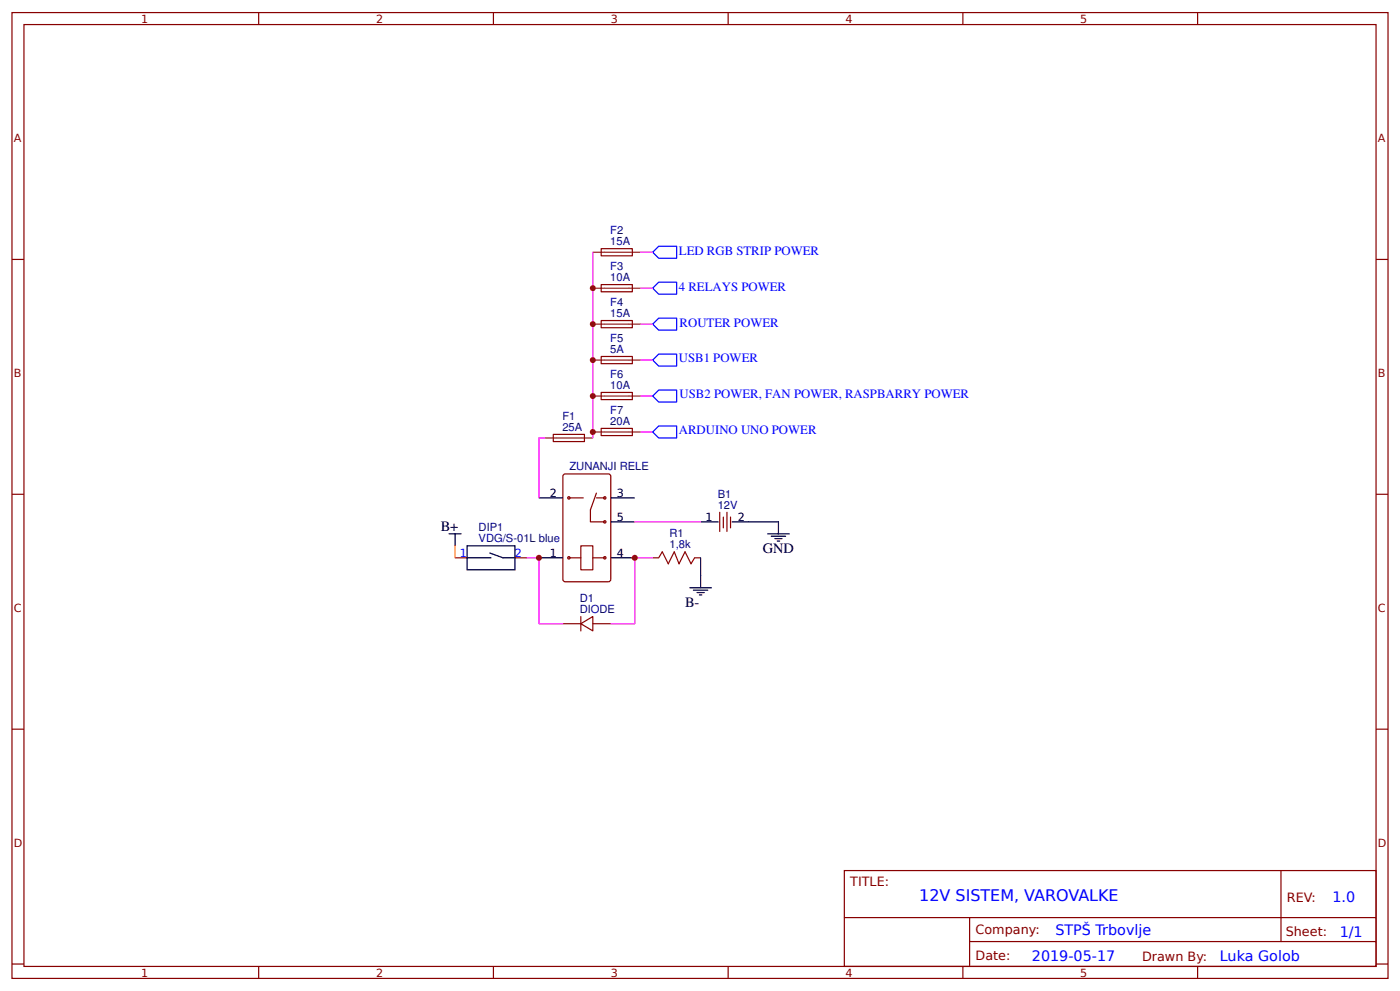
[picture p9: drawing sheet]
<svg xmlns="http://www.w3.org/2000/svg" width="309mm" height="219mm" viewBox="0 0 309 219" stroke-linecap="round" stroke-linejoin="round" font-family="sans-serif">
<g fill="none" stroke="#800" stroke-width=".26">
<path d="M2.6 2.8h304.1v213.2h-304.1zM5.3 5.4h298.7v208h-298.7zM57.1 2.8v2.6M109 2.8v2.6M160.9 2.8v2.6M212.7 2.8v2.6M264.6 2.8v2.6M2.6 57.3h2.7M132.8 54.9h6.9v1.6h-6.9zM304 57.3h2.7M132.8 62.8h6.9v1.6h-6.9zM132.8 70.8h6.9v1.5l-6.9 .1z"/>
<path d="M132.8 78.7h6.9v1.6h-6.9zM122.2 95.9h6.9v1.6h-6.8zM132.8 86.7h6.9v1.5h-6.9zM132.8 94.6h6.9v1.5l-6.9 .1zM2.6 109.1h2.7M124.6 104.7l9.8-.1 .5 .3v23l-.2 .5-9.8 .1-.5-.3v-23zM125.5 109.8h.4v.3h-.4zM125.7 109.9h3.2M131.8 108.9l-1.4 3.7v2.6h3.2M131.8 109.9h1.8M133.4 115h.4v.4h-.4zM133.4 109.8h.4v.3h-.4z"/>
<path d="M159 113.1v4.2M159.8 114.2v2.3M160.6 113.1v4.2M161.4 114.2v2.3M304 109.1h2.7M100.5 123.2h2.7M113.8 123.2h2.6M124.4 137.7h3.9M125.5 123h.4v.3h-.4zM125.7 123.2h2.6M128.3 120.5h2.7v5.3h-2.7zM128.3 137.7l2.7-1.6v3.2z"/>
<path d="M128.3 136.1v3.2M131 123.2h2.6M131 137.7h3.9M133.4 123h.4v.3h-.4zM144.2 123.2h1.3M153.5 123.2h1.3M2.6 161h2.7M304 161h2.7M186.5 192.2h117.5v21.2h-117.5zM283 192.2v15.7M2.6 212.9h2.7M57.1 213.4v2.6"/>
<path d="M109 213.4v2.6M160.9 213.4v2.6M186.6 202.6h117.3M212.7 213.4v2.6M214.2 207.9h89.7M214.2 202.6v10.6M264.6 213.4v2.6M304 212.9h2.7"/>
</g>
<g fill="none" stroke="#000" stroke-width=".26">
<path d="M99.2 117.9h2.7M100.5 117.9v2.6M119.1 109.9h5.3M134.9 109.9h5.3M134.9 115.2h5.3M154.8 115.2h3.9M161.7 115.2h10.3v2.7M169.6 117.9h4.8M170.4 118.4h3.2M171.2 118.9h1.6M171.7 119.5h.5M103.2 120.5h10.6v5.3h-10.6z"/>
<path d="M103.2 123.2h5.3M108.2 122.1l2.9 1.1h2.7M119.1 123.2h5.3M134.9 123.2h5.3M152.4 129.8h4.8M153.2 130.3h3.2M154 130.8h1.6M154.5 131.4h.5M154.8 123.2v6.6"/>
</g>
<path d="M145.5 123.2l.8-1.4 1.3 2.7 1.4-2.7 1 2.7 1.3-2.7 1.4 2.7 .8-1.3" fill="none" stroke="#a00000" stroke-width=".26"/>
<path d="M131 55.7h10.6M131 63.6h10.6M131 71.6h10.6M131 79.5h10.6M120.4 96.7h10.6M131 87.4h10.6M131 95.4h10.6" fill="none" stroke="#8d2323" stroke-width=".26"/>
<path d="M144.2 55.7l1.3-1.3h4v2.6h-4zM144.2 79.5l1.3-1.3h4v2.6h-4zM144.2 71.6l1.3-1.4h4v2.7h-4zM144.2 63.6l1.3-1.3h4v2.7h-4zM144.2 95.4l1.3-1.3h4v2.6h-4zM144.2 87.4l1.3-1.3h4v2.7h-4z" fill="none" stroke="#00f" stroke-width=".26"/>
<path d="M100.5 120.5v2.7" fill="none" stroke="#f60" stroke-width=".26"/>
<path d="M131 55.7v41M141.6 55.7h2.6M141.6 79.5h2.6M141.6 71.6h2.6M141.6 63.6h2.6M120.4 96.7h-1.3v13.2M141.6 95.4h2.6M141.6 87.4h2.6M140.2 115.2h14.6M116.4 123.2h2.7v14.5h5.3M144.2 123.2h-4v14.5h-5.3" fill="none" stroke="#f0f" stroke-width=".26"/>
<g fill="#c00">
<circle cx="131" cy="71.6" r=".66"/>
<circle cx="131" cy="63.6" r=".66"/>
<circle cx="140.2" cy="123.2" r=".66"/>
<circle cx="119.1" cy="123.2" r=".66"/>
<circle cx="131" cy="95.4" r=".66"/>
<circle cx="131" cy="79.5" r=".66"/>
<circle cx="131" cy="87.4" r=".66"/>
</g>
<text font-size="3.5" fill="#00f" x="203.1" y="199">12V SISTEM, VAROVALKE</text>
<g font-size="3.2">
<text x="97.4" y="117.3">B+</text>
<text x="168.5" y="122.1">GND</text>
<text x="151.3" y="134">B-</text>
</g>
<g font-size="3.2" fill="#00f">
<text x="294.4" y="199.2">1.0</text>
<text x="233.2" y="206.3">STPŠ Trbovlje</text>
<text x="296" y="206.9">1/1</text>
<text x="228" y="212.2">2019-05-17</text>
<text x="269.5" y="212.1">Luka Golob</text>
</g>
<g font-size="2.8" fill="#00f">
<text x="150" y="56.2">LED RGB STRIP POWER</text>
<text x="150" y="64.2">4 RELAYS POWER</text>
<text x="150.2" y="72.1">ROUTER POWER</text>
<text x="150" y="80">USB1 POWER</text>
<text x="150.2" y="88">USB2 POWER, FAN POWER, RASPBARRY POWER</text>
<text x="150" y="95.9">ARDUINO UNO POWER</text>
</g>
<g font-size="2.8" fill="#800">
<text x="187.9" y="195.7">TITLE:</text>
<text x="284.3" y="199.2">REV:</text>
<text x="215.5" y="206.3">Company:</text>
<text x="284.1" y="206.8">Sheet:</text>
<text x="215.5" y="212.1">Date:</text>
<text x="252.3" y="212.1">Drawn By:</text>
</g>
<g font-size="2.5" fill="#800">
<text x="31.2" y="5">1</text>
<text x="83.1" y="5">2</text>
<text x="134.9" y="5">3</text>
<text x="186.8" y="5">4</text>
<text x="238.7" y="5">5</text>
<text x="3" y="31.4">A</text>
<text x="304.4" y="31.4">A</text>
<text x="3" y="83.2">B</text>
<text x="304.4" y="83.2">B</text>
<text x="3" y="135.1">C</text>
<text x="304.4" y="135.1">C</text>
<text x="3" y="186.9">D</text>
<text x="304.4" y="186.9">D</text>
<text x="31.2" y="215.6">1</text>
<text x="83.1" y="215.6">2</text>
<text x="134.9" y="215.6">3</text>
<text x="186.8" y="215.6">4</text>
<text x="238.7" y="215.6">5</text>
</g>
<g font-size="2.5" fill="#000080">
<text x="134.8" y="51.7">F2</text>
<text x="134.8" y="54.1">15A</text>
<text x="134.8" y="59.7">F3</text>
<text x="134.8" y="62">10A</text>
<text x="134.8" y="70">15A</text>
<text x="134.8" y="67.6">F4</text>
<text x="134.8" y="77.9">5A</text>
<text x="134.8" y="75.5">F5</text>
<text x="134.8" y="83.5">F6</text>
<text x="134.8" y="85.9">10A</text>
<text x="124.2" y="95.1">25A</text>
<text x="124.2" y="92.7">F1</text>
<text x="134.8" y="93.8">20A</text>
<text x="134.8" y="91.4">F7</text>
<text x="125.8" y="103.8">ZUNANJI RELE</text>
<text x="158.6" y="112.3">12V</text>
<text x="158.6" y="109.9">B1</text>
<text x="105.7" y="117.3">DIP1</text>
<text x="105.7" y="119.7">VDG/S-01L blue</text>
<text x="147.9" y="118.7">R1</text>
<text x="147.9" y="121">1,8k</text>
<text x="128.1" y="135.3">DIODE</text>
<text x="128.1" y="133">D1</text>
</g>
<g font-size="2.5">
<text x="121.5" y="109.7">2</text>
<text x="136.3" y="109.7">3</text>
<text x="136.3" y="115">5</text>
<text x="155.9" y="115">1</text>
<text x="163" y="115">2</text>
<text x="121.5" y="122.9">1</text>
<text x="136.3" y="122.9">4</text>
</g>
<g font-size="2.5" fill="#00f">
<text x="101.6" y="122.9">1</text>
<text x="113.8" y="122.9">2</text>
</g>
</svg>
